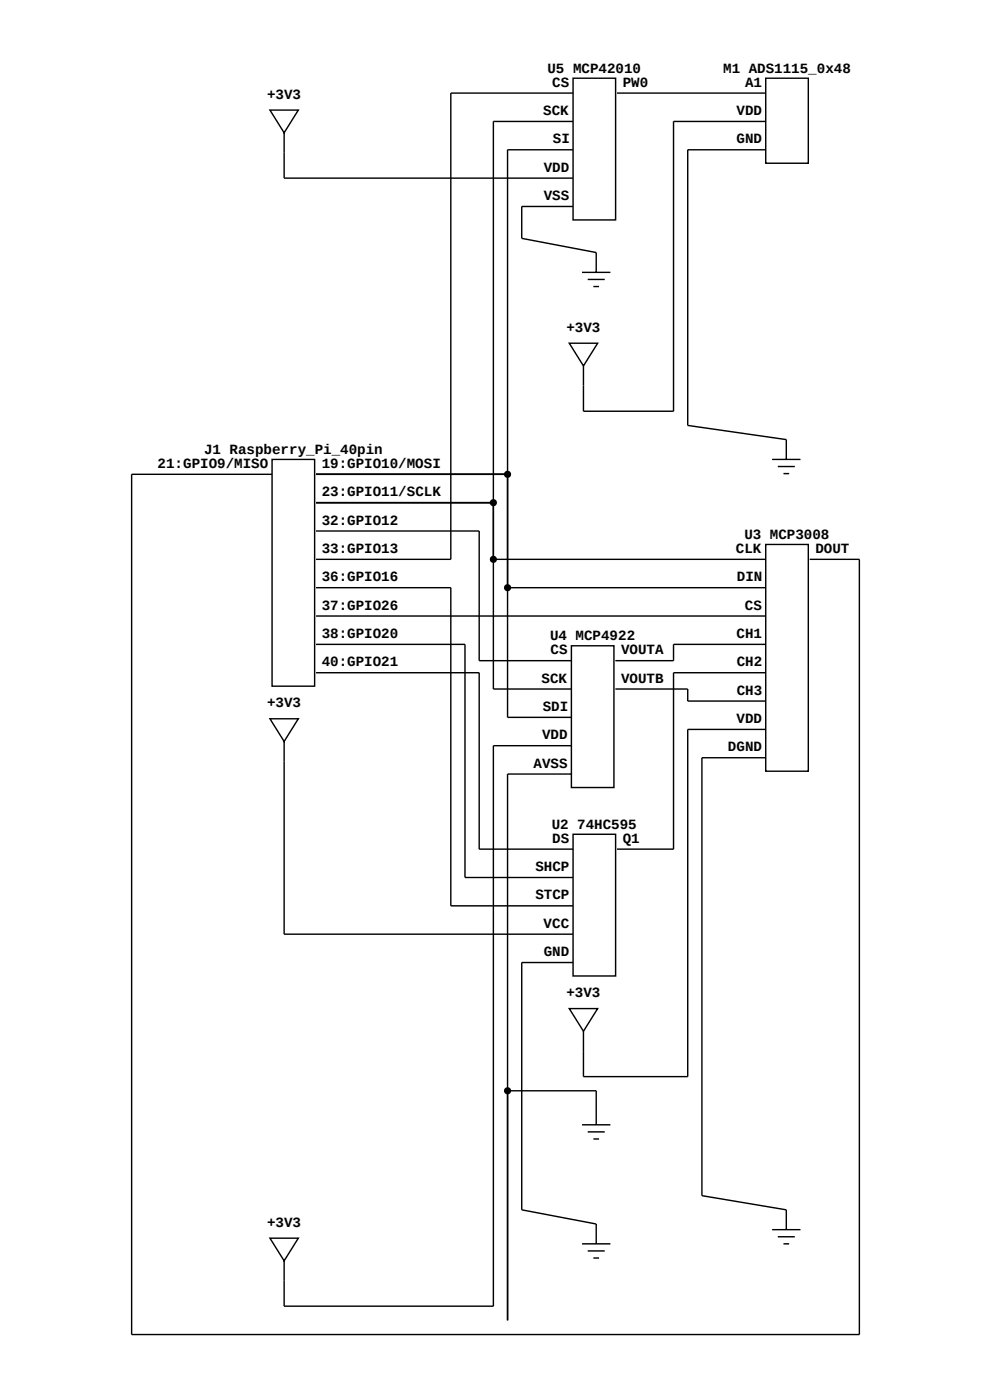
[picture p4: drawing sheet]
<svg xmlns="http://www.w3.org/2000/svg" width="297mm" height="420mm" viewBox="0 0 297 420" stroke-linecap="round" stroke-linejoin="round" font-family="sans-serif">
<g fill="none" stroke="#000" stroke-width=".43">
<path d="M80.9 33h8.5l-4.2 6.8zM85.2 39.8v13.6h86.5M171.7 23.5h12.8v42.5h-12.8zM171.7 27.9h-36.6v139.9h-40.4M171.7 36.4h-23.8v170.3h23.3M184.9 27.9h44.6M229.5 23.5h12.7v25.5h-12.7zM229.5 36.4h-27.6v87h-27v-13.6M171.7 44.9h-19.6v170.3h19.1M229.5 44.9h-23.4v82.7l29.6 4.3v5.9M171.7 61.9h-15.3v9.6l22.3 4.3v5.9M174.4 81.7h8.5"/>
<path d="M176.1 83.8h5.1M177.8 86h1.7M170.6 103h8.5l-4.2 6.8zM81.5 137.8h12.8v68.1h-12.8zM231.4 137.8h8.5M233.1 140h5.1M81.5 142.3h-42.1v258.1h218.2v-232.6h-14.9M94.7 142.3h57.4M94.7 159.3h48.9v38.9h27.6M94.7 150.8h53.2M234.8 142.1h1.7M94.7 176.3h40.4v95.5h36.6"/>
<path d="M147.9 167.8h81.6M152.1 176.3h77.4M229.5 163.3h12.7v68.1h-12.7zM94.7 193.3h44.7v70h32.3M94.7 184.8h134.8M171.2 193.7h12.8v42.6h-12.8zM229.5 193.3h-27.6v4.9h-17.5M80.9 215.6h8.5l-4.2 6.8zM94.7 201.8h48.9v52.9h28.1M184.4 206.7h21.7v3.6h23.4M229.5 218.8h-23.4v104.2h-31.2v-13.6M229.5 201.8h-27.6v52.9h-17"/>
<path d="M85.2 222.4v57.9h86.5M171.2 223.7h-23.3v168.2h-62.7v-13.6M171.2 232.2h-19.1v163.9M229.5 227.3h-19.1v131.4l25.3 4.2v6M171.7 250.3h12.8v42.5h-12.8zM171.7 288.8h-15.3v74.1l22.3 4.3v6M170.6 302.6h8.5l-4.2 6.8zM152.1 327.2h26.6v10.2M174.4 337.4h8.5M176.1 339.6h5.1M177.8 341.7h1.7M80.9 371.5h8.5l-4.2 6.8z"/>
<path d="M174.4 373.2h8.5M176.1 375.3h5.1M177.8 377.4h1.7M231.4 368.9h8.5M233.1 371h5.1M234.8 373.2h1.7"/>
</g>
<g fill="#000" stroke="#000" stroke-width=".43">
<circle cx="147.9" cy="150.8" r=".86"/>
<circle cx="152.1" cy="142.3" r=".86"/>
<circle cx="147.9" cy="167.8" r=".86"/>
<circle cx="152.1" cy="176.3" r=".86"/>
<circle cx="152.1" cy="327.2" r=".86"/>
</g>
<g font-size="4.3">
<text x="164.1" y="21.8">U5 MCP42010</text>
<text x="216.7" y="21.8">M1 ADS1115_0x48</text>
<text x="80.1" y="29.6">+3V3</text>
<text x="165.5" y="26">CS</text>
<text x="186.6" y="26">PW0</text>
<text x="223.3" y="26">A1</text>
<text x="162.8" y="34.5">SCK</text>
<text x="220.7" y="34.5">VDD</text>
<text x="165.7" y="43">SI</text>
<text x="220.7" y="43">GND</text>
<text x="163" y="51.5">VDD</text>
<text x="162.9" y="60">VSS</text>
<text x="169.8" y="99.6">+3V3</text>
<text x="61.2" y="136.1">J1 Raspberry_Pi_40pin</text>
<text x="47.2" y="140.4">21:GPIO9/MISO</text>
<text x="96.4" y="140.4">19:GPIO10/MOSI</text>
<text x="96.4" y="148.9">23:GPIO11/SCLK</text>
<text x="96.4" y="157.4">32:GPIO12</text>
<text x="223.1" y="161.6">U3 MCP3008</text>
<text x="96.4" y="165.9">33:GPIO13</text>
<text x="220.6" y="165.9">CLK</text>
<text x="244.4" y="165.9">DOUT</text>
<text x="96.4" y="174.4">36:GPIO16</text>
<text x="220.8" y="174.4">DIN</text>
<text x="96.4" y="182.9">37:GPIO26</text>
<text x="223.2" y="182.9">CS</text>
<text x="96.4" y="191.4">38:GPIO20</text>
<text x="220.7" y="191.4">CH1</text>
<text x="164.9" y="192">U4 MCP4922</text>
<text x="165" y="196.3">CS</text>
<text x="186.1" y="196.3">VOUTA</text>
<text x="96.4" y="199.9">40:GPIO21</text>
<text x="220.8" y="199.9">CH2</text>
<text x="162.3" y="204.8">SCK</text>
<text x="186.1" y="204.8">VOUTB</text>
<text x="220.8" y="208.4">CH3</text>
<text x="80.1" y="212.2">+3V3</text>
<text x="162.6" y="213.3">SDI</text>
<text x="162.5" y="221.8">VDD</text>
<text x="220.7" y="216.9">VDD</text>
<text x="218.2" y="225.4">DGND</text>
<text x="159.9" y="230.3">AVSS</text>
<text x="165.3" y="248.6">U2 74HC595</text>
<text x="165.5" y="252.8">DS</text>
<text x="186.6" y="252.8">Q1</text>
<text x="160.4" y="261.3">SHCP</text>
<text x="160.4" y="269.8">STCP</text>
<text x="162.9" y="278.3">VCC</text>
<text x="163" y="286.8">GND</text>
<text x="169.8" y="299.2">+3V3</text>
<text x="80.1" y="368">+3V3</text>
</g>
</svg>
